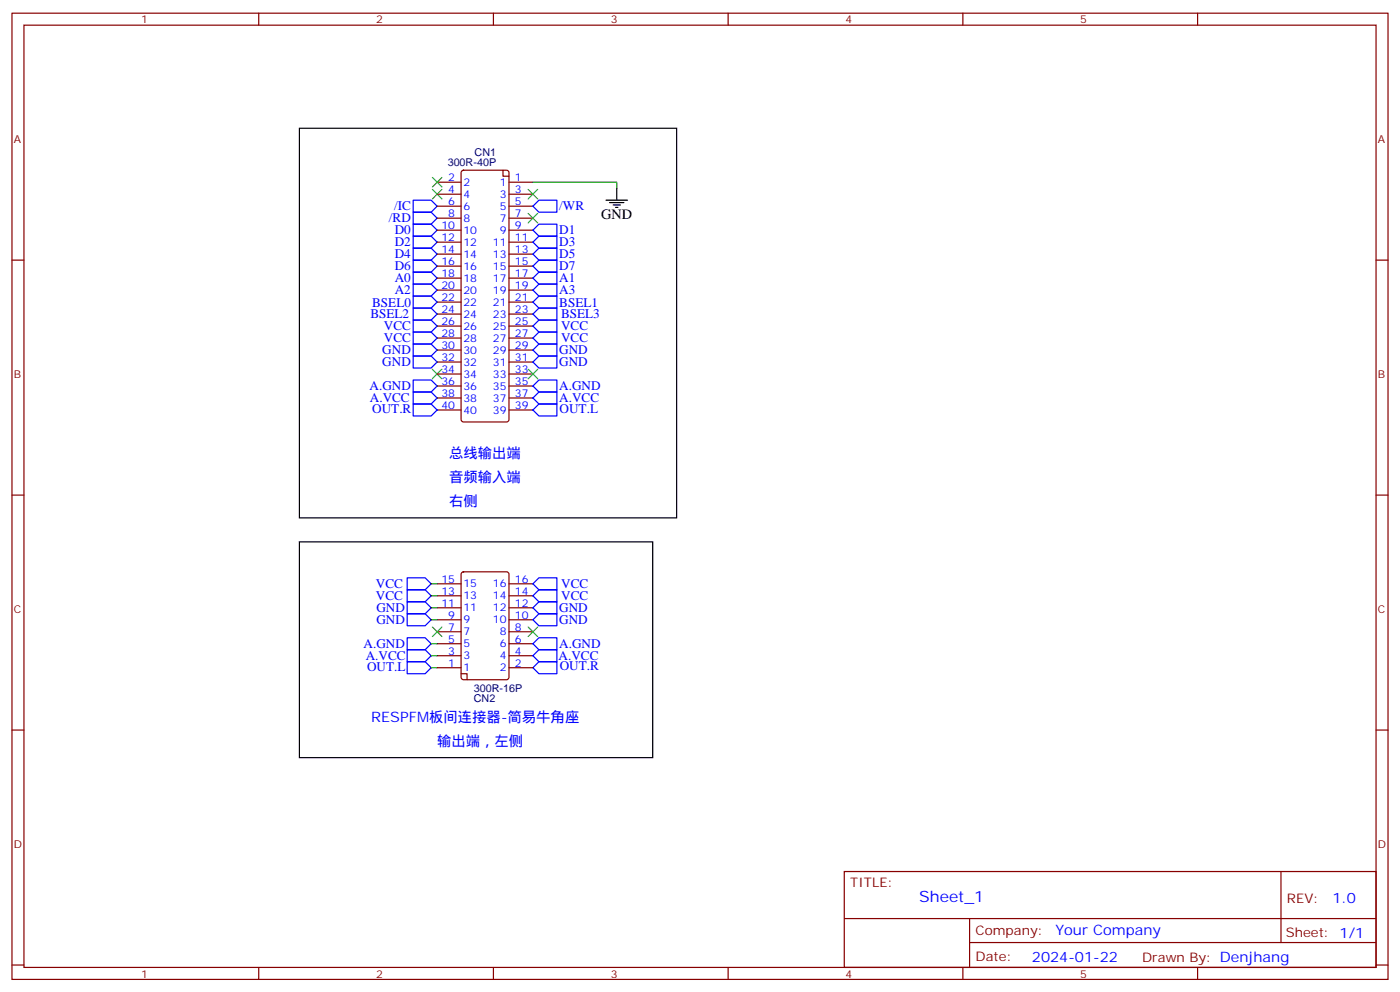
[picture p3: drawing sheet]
<svg xmlns="http://www.w3.org/2000/svg" width="412mm" height="292mm" viewBox="0 0 412 292" stroke-linecap="round" stroke-linejoin="round" font-family="sans-serif">
<g fill="none" stroke="#870000" stroke-width=".35">
<path d="M3.5 3.9h405.4v284.3h-405.4zM7.1 7.4h398.2v277.3h-398.2zM76.2 3.9v3.5M145.3 3.9v3.5M214.5 3.9v3.5M283.6 3.9v3.5M352.8 3.9v3.5M128.8 53.6h7M128.8 57.2h7M136.1 50.3l.4-.2h12.7l.5 .2 .2 .5v72.7l-.2 .5-.5 .2h-12.7l-.5-.3-.2-.4v-72.7zM148.2 50.1v1.8h1.7M149.9 53.6h7.1"/>
<path d="M149.9 57.2h7.1M3.5 76.6h3.6M128.8 60.7h7M128.8 64.2h7M128.8 67.7h7M128.8 71.3h7M128.8 74.8h7M128.8 78.3h7M149.9 60.7h7.1M149.9 64.2h7.1M149.9 67.7h7.1M149.9 71.3h7.1"/>
<path d="M149.9 74.8h7.1M149.9 78.3h7.1M405.3 76.6h3.6M128.8 81.8h7M128.8 85.4h7M128.8 88.9h7M128.8 92.4h7M128.8 96h7M128.8 99.5h7M149.9 81.8h7.1M149.9 85.4h7.1M149.9 88.9h7.1"/>
<path d="M149.9 92.4h7.1M149.9 96h7.1M149.9 99.5h7.1M128.8 103h7M128.8 106.5h7M128.8 110.1h7M128.8 113.6h7M128.8 117.1h7M149.9 103h7.1M149.9 106.5h7.1M149.9 110.1h7.1M149.9 113.6h7.1"/>
<path d="M149.9 117.1h7.1M128.8 120.6h7M149.9 120.6h7.1M3.5 145.7h3.6M405.3 145.7h3.6M128.8 178.9h7M128.8 175.3h7M128.8 171.8h7M136.1 168.5l.4-.2h12.7l.7 .4v30.6l-.4 .7h-13l-.6-.4-.1-30.6zM149.9 178.9h7.1M149.9 175.3h7.1M149.9 171.8h7.1"/>
<path d="M128.8 196.5h7M128.8 193h7M128.8 189.4h7M128.8 185.9h7M128.8 182.4h7M135.8 198.3h1.8v1.7M149.9 196.5h7.1M149.9 193h7.1M149.9 189.4h7.1M149.9 185.9h7.1M149.9 182.4h7.1M3.5 214.8h3.6"/>
<path d="M405.3 214.8h3.6M248.7 256.5h156.6v28.2h-156.6zM377.3 256.5v20.9M248.7 270.3h156.5M285.6 277.4h119.6M285.6 270.3v14.1M3.5 284h3.6M76.2 284.7v3.5M145.3 284.7v3.5M214.5 284.7v3.5M283.6 284.7v3.5M352.8 284.7v3.5"/>
<path d="M405.3 284h3.6"/>
</g>
<g fill="none" stroke="#00f" stroke-width=".35">
<path d="M121.7 58.9h5.3l1.8 1.8-1.8 1.7h-5.3zM158.7 58.9h5.3v3.5h-5.3l-1.7-1.7zM121.7 62.4h5.3l1.8 1.8-1.8 1.8h-5.3zM121.7 66h5.3l1.8 1.7-1.8 1.8h-5.3zM121.7 69.5h5.3l1.8 1.8-1.8 1.7h-5.3zM121.7 73h5.3l1.8 1.8-1.8 1.8h-5.3zM121.7 76.6h5.3l1.8 1.7-1.8 1.8h-5.3zM158.7 76.6h5.3v3.5h-5.3l-1.7-1.8zM158.7 73h5.3v3.6h-5.3l-1.7-1.8zM158.7 69.5h5.3v3.5h-5.3l-1.7-1.7zM158.7 66h5.3v3.5h-5.3l-1.7-1.8zM121.7 97.7h5.3l1.8 1.8-1.8 1.7h-5.3z"/>
<path d="M121.7 94.2h5.3l1.8 1.8-1.8 1.7h-5.3zM121.7 80.1h5.3l1.8 1.7-1.8 1.8h-5.3zM121.7 83.6h5.3l1.8 1.8-1.8 1.7h-5.3zM121.7 90.7h5.3l1.8 1.7-1.8 1.8h-5.3zM121.7 87.1h5.3l1.8 1.8-1.8 1.8h-5.3zM157 92.4l1.7-1.7h5.3v3.5h-5.3zM158.7 87.1h5.3v3.6h-5.3l-1.7-1.8zM158.7 83.6h5.3v3.5h-5.3l-1.7-1.7zM158.7 80.1h5.3v3.5h-5.3l-1.7-1.8zM158.7 94.2h5.3v3.5h-5.3l-1.7-1.7zM158.7 97.7h5.3v3.5h-5.3l-1.7-1.7zM121.7 104.8h5.3l1.8 1.7-1.8 1.8h-5.3z"/>
<path d="M121.7 101.2h5.3l1.8 1.8-1.8 1.8h-5.3zM121.7 111.8h5.3l1.8 1.8-1.8 1.8h-5.3zM121.7 115.4h5.3l1.8 1.7-1.8 1.8h-5.3zM121.7 118.9h5.3l1.8 1.7-1.8 1.8h-5.3zM157 117.1l1.7-1.7h5.3v3.5h-5.3zM158.7 111.8h5.3v3.6h-5.3l-1.7-1.8zM158.7 101.2h5.3v3.6h-5.3l-1.7-1.8zM158.7 104.8h5.3v3.5h-5.3l-1.7-1.8zM157 120.6l1.7-1.7h5.3v3.5h-5.3zM119.9 173.6h5.3l1.8 1.7-1.8 1.8h-5.3zM119.9 170h5.3l1.8 1.8-1.8 1.8h-5.3zM119.9 177.1h5.3l1.8 1.8-1.8 1.7h-5.3z"/>
<path d="M157 171.8l1.7-1.8h5.3v3.6h-5.3zM158.7 173.6h5.3v3.5h-5.3l-1.7-1.8zM158.7 177.1h5.3v3.5h-5.3l-1.7-1.7zM119.9 194.7h5.3l1.8 1.8-1.8 1.8h-5.3zM119.9 191.2h5.3l1.8 1.8-1.8 1.7h-5.3zM119.9 187.7h5.3l1.8 1.7-1.8 1.8h-5.3zM119.9 180.6h5.3l1.8 1.8-1.8 1.7h-5.3zM157 196.5l1.7-1.8h5.3v3.6h-5.3zM157 193l1.7-1.8h5.3v3.5h-5.3zM158.7 187.7h5.3v3.5h-5.3l-1.7-1.8zM158.7 180.6h5.3v3.5h-5.3l-1.7-1.7z"/>
</g>
<g fill="none" stroke="#3c3" stroke-width=".35">
<path d="M127.4 55.7l2.8 2.9M127.4 52.2l2.8 2.8M130.2 55.7l-2.8 2.9M130.2 52.2l-2.8 2.8M155.6 55.7l2.8 2.9M158.4 55.7l-2.8 2.9M155.6 62.8l2.8 2.8M158.4 62.8l-2.8 2.8M127.4 108.7l2.8 2.8M130.2 108.7l-2.8 2.8M155.6 108.7l2.8 2.8M158.4 108.7l-2.8 2.8"/>
<path d="M127.4 184.5l2.8 2.8M130.2 184.5l-2.8 2.8M155.6 184.5l2.8 2.8M158.4 184.5l-2.8 2.8"/>
</g>
<path d="M88.2 37.7h111.1v114.7h-111.1zM178.5 58.9h6.4M179.6 59.6h4.2M181.7 55.4v3.5M180.6 60.3h2.1M181.3 61h.7M88.2 159.5h104.1v63.5h-104.1z" fill="none" stroke="#000" stroke-width=".35"/>
<path d="M157 53.6h24.7v1.8M127 178.9h1.8M127 175.3h1.8M127 171.8h1.8M127 196.5h1.8M127 193h1.8M127 189.4h1.8M127 182.4h1.8" fill="none" stroke="#008700" stroke-width=".35"/>
<text font-size="4.6" fill="#00f" x="270.8" y="265.5">Sheet_1</text>
<text font-size="4.2" x="177.1" y="64.6">GND</text>
<g font-size="4.2" fill="#00f">
<text x="132.3" y="134.8">总线输出端</text>
<text x="132.3" y="141.8">音频输入端</text>
<text x="132.3" y="148.9">右侧</text>
<text x="109.4" y="212.4">RESPFM板间连接器-简易牛角座</text>
<text x="128.8" y="219.4">输出端，左侧</text>
<text x="392.5" y="265.7">1.0</text>
<text x="310.9" y="275.3">Your Company</text>
<text x="304" y="283.1">2024-01-22</text>
</g>
<g font-size="3.9" fill="#00f">
<text x="114.6" y="65.5">/RD</text>
<text x="116.1" y="61.9">/IC</text>
<text x="164.7" y="61.9">/WR</text>
<text x="116.3" y="69">D0</text>
<text x="164.7" y="68.9">D1</text>
<text x="116.3" y="72.4">D2</text>
<text x="116.3" y="76">D4</text>
<text x="164.7" y="76">D5</text>
<text x="164.7" y="72.4">D3</text>
<text x="116.3" y="79.5">D6</text>
<text x="116.3" y="83.1">A0</text>
<text x="164.7" y="83">A1</text>
<text x="164.7" y="79.5">D7</text>
<text x="116.3" y="86.5">A2</text>
<text x="164.7" y="86.5">A3</text>
<text x="109.1" y="93.7">BSEL2</text>
<text x="109.6" y="90.5">BSEL0</text>
<text x="164.7" y="90.5">BSEL1</text>
<text x="165.3" y="93.7">BSEL3</text>
<text x="113.1" y="100.7">VCC</text>
<text x="113.1" y="97.2">VCC</text>
<text x="165.3" y="97.2">VCC</text>
<text x="165.3" y="100.7">VCC</text>
<text x="112.6" y="107.8">GND</text>
<text x="112.6" y="104.3">GND</text>
<text x="164.7" y="104.3">GND</text>
<text x="164.7" y="107.8">GND</text>
<text x="108.9" y="114.8">A.GND</text>
<text x="109" y="118.4">A.VCC</text>
<text x="164.7" y="114.8">A.GND</text>
<text x="164.7" y="118.4">A.VCC</text>
<text x="109.7" y="121.4">OUT.R</text>
<text x="164.9" y="121.5">OUT.L</text>
<text x="110.7" y="173.1">VCC</text>
<text x="165.3" y="173.1">VCC</text>
<text x="110.7" y="176.6">VCC</text>
<text x="165.3" y="176.6">VCC</text>
<text x="110.9" y="183.6">GND</text>
<text x="110.9" y="180.1">GND</text>
<text x="164.7" y="180.1">GND</text>
<text x="164.7" y="183.6">GND</text>
<text x="107.1" y="190.7">A.GND</text>
<text x="164.7" y="190.7">A.GND</text>
<text x="107.8" y="194.2">A.VCC</text>
<text x="108.2" y="197.4">OUT.L</text>
<text x="164.6" y="194.2">A.VCC</text>
<text x="164.9" y="197.3">OUT.R</text>
</g>
<g font-size="3.9" fill="#800">
<text x="250.5" y="261.1">TITLE:</text>
<text x="379.1" y="265.7">REV:</text>
<text x="287.4" y="275.3">Company:</text>
<text x="378.7" y="275.9">Sheet: 1/1</text>
<text x="287.4" y="282.9">Date:</text>
<text x="336.4" y="283">Drawn By: Denjhang</text>
</g>
<g font-size="3.2" fill="#800">
<text x="41.6" y="6.9">1</text>
<text x="110.8" y="6.9">2</text>
<text x="179.9" y="6.9">3</text>
<text x="249.1" y="6.9">4</text>
<text x="318.2" y="6.9">5</text>
<text x="4.1" y="42">A</text>
<text x="405.9" y="42">A</text>
<text x="4.1" y="111.1">B</text>
<text x="405.9" y="111.1">B</text>
<text x="4.1" y="180.3">C</text>
<text x="405.9" y="180.3">C</text>
<text x="4.1" y="249.4">D</text>
<text x="405.9" y="249.4">D</text>
<text x="41.6" y="287.7">1</text>
<text x="110.8" y="287.7">2</text>
<text x="179.9" y="287.7">3</text>
<text x="249.1" y="287.7">4</text>
<text x="318.2" y="287.7">5</text>
</g>
<g font-size="3.2" fill="#000080">
<text x="139.8" y="45.9">CN1</text>
<text x="131.9" y="49">300R-40P</text>
<text x="139.6" y="203.6">300R-16P</text>
<text x="139.6" y="206.7">CN2</text>
</g>
<g font-size="3.2" fill="#00f">
<text x="132" y="53.3">2</text>
<text x="151.7" y="53.3">1</text>
<text x="132" y="56.8">4</text>
<text x="136.5" y="54.7">2</text>
<text x="136.5" y="58.2">4</text>
<text x="147.2" y="54.7">1</text>
<text x="147.2" y="58.2">3</text>
<text x="151.7" y="56.8">3</text>
<text x="132" y="60.3">6</text>
<text x="132" y="63.9">8</text>
<text x="136.5" y="61.7">6</text>
<text x="136.5" y="65.3">8</text>
<text x="147.2" y="61.7">5</text>
<text x="147.2" y="65.3">7</text>
<text x="151.7" y="60.3">5</text>
<text x="151.7" y="63.9">7</text>
<text x="130" y="67.4">10</text>
<text x="130" y="70.9">12</text>
<text x="136.5" y="68.8">10</text>
<text x="147.2" y="68.8">9</text>
<text x="151.7" y="67.4">9</text>
<text x="151.7" y="70.9">11</text>
<text x="130" y="74.4">14</text>
<text x="130" y="78">16</text>
<text x="136.5" y="72.3">12</text>
<text x="136.5" y="75.8">14</text>
<text x="145.2" y="72.3">11</text>
<text x="145.2" y="75.8">13</text>
<text x="151.7" y="74.4">13</text>
<text x="151.7" y="78">15</text>
<text x="130" y="81.5">18</text>
<text x="136.5" y="79.4">16</text>
<text x="136.5" y="82.9">18</text>
<text x="145.2" y="79.4">15</text>
<text x="145.2" y="82.9">17</text>
<text x="151.7" y="81.5">17</text>
<text x="130" y="85">20</text>
<text x="130" y="88.5">22</text>
<text x="136.5" y="86.4">20</text>
<text x="136.5" y="90">22</text>
<text x="145.2" y="86.4">19</text>
<text x="145.2" y="90">21</text>
<text x="151.7" y="85">19</text>
<text x="151.7" y="88.5">21</text>
<text x="130" y="92.1">24</text>
<text x="130" y="95.6">26</text>
<text x="136.5" y="93.5">24</text>
<text x="145.2" y="93.5">23</text>
<text x="151.7" y="92.1">23</text>
<text x="151.7" y="95.6">25</text>
<text x="130" y="99.1">28</text>
<text x="136.5" y="97">26</text>
<text x="136.5" y="100.5">28</text>
<text x="145.2" y="97">25</text>
<text x="145.2" y="100.5">27</text>
<text x="151.7" y="99.1">27</text>
<text x="130" y="102.7">30</text>
<text x="130" y="106.2">32</text>
<text x="136.5" y="104.1">30</text>
<text x="136.5" y="107.6">32</text>
<text x="145.2" y="104.1">29</text>
<text x="145.2" y="107.6">31</text>
<text x="151.7" y="102.7">29</text>
<text x="151.7" y="106.2">31</text>
<text x="130" y="109.7">34</text>
<text x="130" y="113.2">36</text>
<text x="136.5" y="111.1">34</text>
<text x="145.2" y="111.1">33</text>
<text x="151.7" y="109.7">33</text>
<text x="151.7" y="113.2">35</text>
<text x="130" y="116.8">38</text>
<text x="136.5" y="114.7">36</text>
<text x="136.5" y="118.2">38</text>
<text x="145.2" y="114.7">35</text>
<text x="145.2" y="118.2">37</text>
<text x="151.7" y="116.8">37</text>
<text x="130" y="120.3">40</text>
<text x="136.5" y="121.7">40</text>
<text x="145.2" y="121.7">39</text>
<text x="151.7" y="120.3">39</text>
<text x="130" y="171.4">15</text>
<text x="136.5" y="172.9">15</text>
<text x="145.2" y="172.9">16</text>
<text x="151.7" y="171.4">16</text>
<text x="130" y="178.5">11</text>
<text x="130" y="175">13</text>
<text x="136.5" y="179.9">11</text>
<text x="136.5" y="176.4">13</text>
<text x="145.2" y="179.9">12</text>
<text x="145.2" y="176.4">14</text>
<text x="151.7" y="178.5">12</text>
<text x="151.7" y="175">14</text>
<text x="132" y="185.6">7</text>
<text x="132" y="182">9</text>
<text x="136.5" y="183.4">9</text>
<text x="145.2" y="183.4">10</text>
<text x="151.7" y="185.6">8</text>
<text x="151.7" y="182">10</text>
<text x="132" y="189.1">5</text>
<text x="136.5" y="190.5">5</text>
<text x="136.5" y="187">7</text>
<text x="147.2" y="190.5">6</text>
<text x="147.2" y="187">8</text>
<text x="151.7" y="189.1">6</text>
<text x="132" y="196.1">1</text>
<text x="132" y="192.6">3</text>
<text x="136.5" y="197.6">1</text>
<text x="136.5" y="194">3</text>
<text x="147.2" y="197.6">2</text>
<text x="147.2" y="194">4</text>
<text x="151.7" y="196.1">2</text>
<text x="151.7" y="192.6">4</text>
</g>
</svg>
